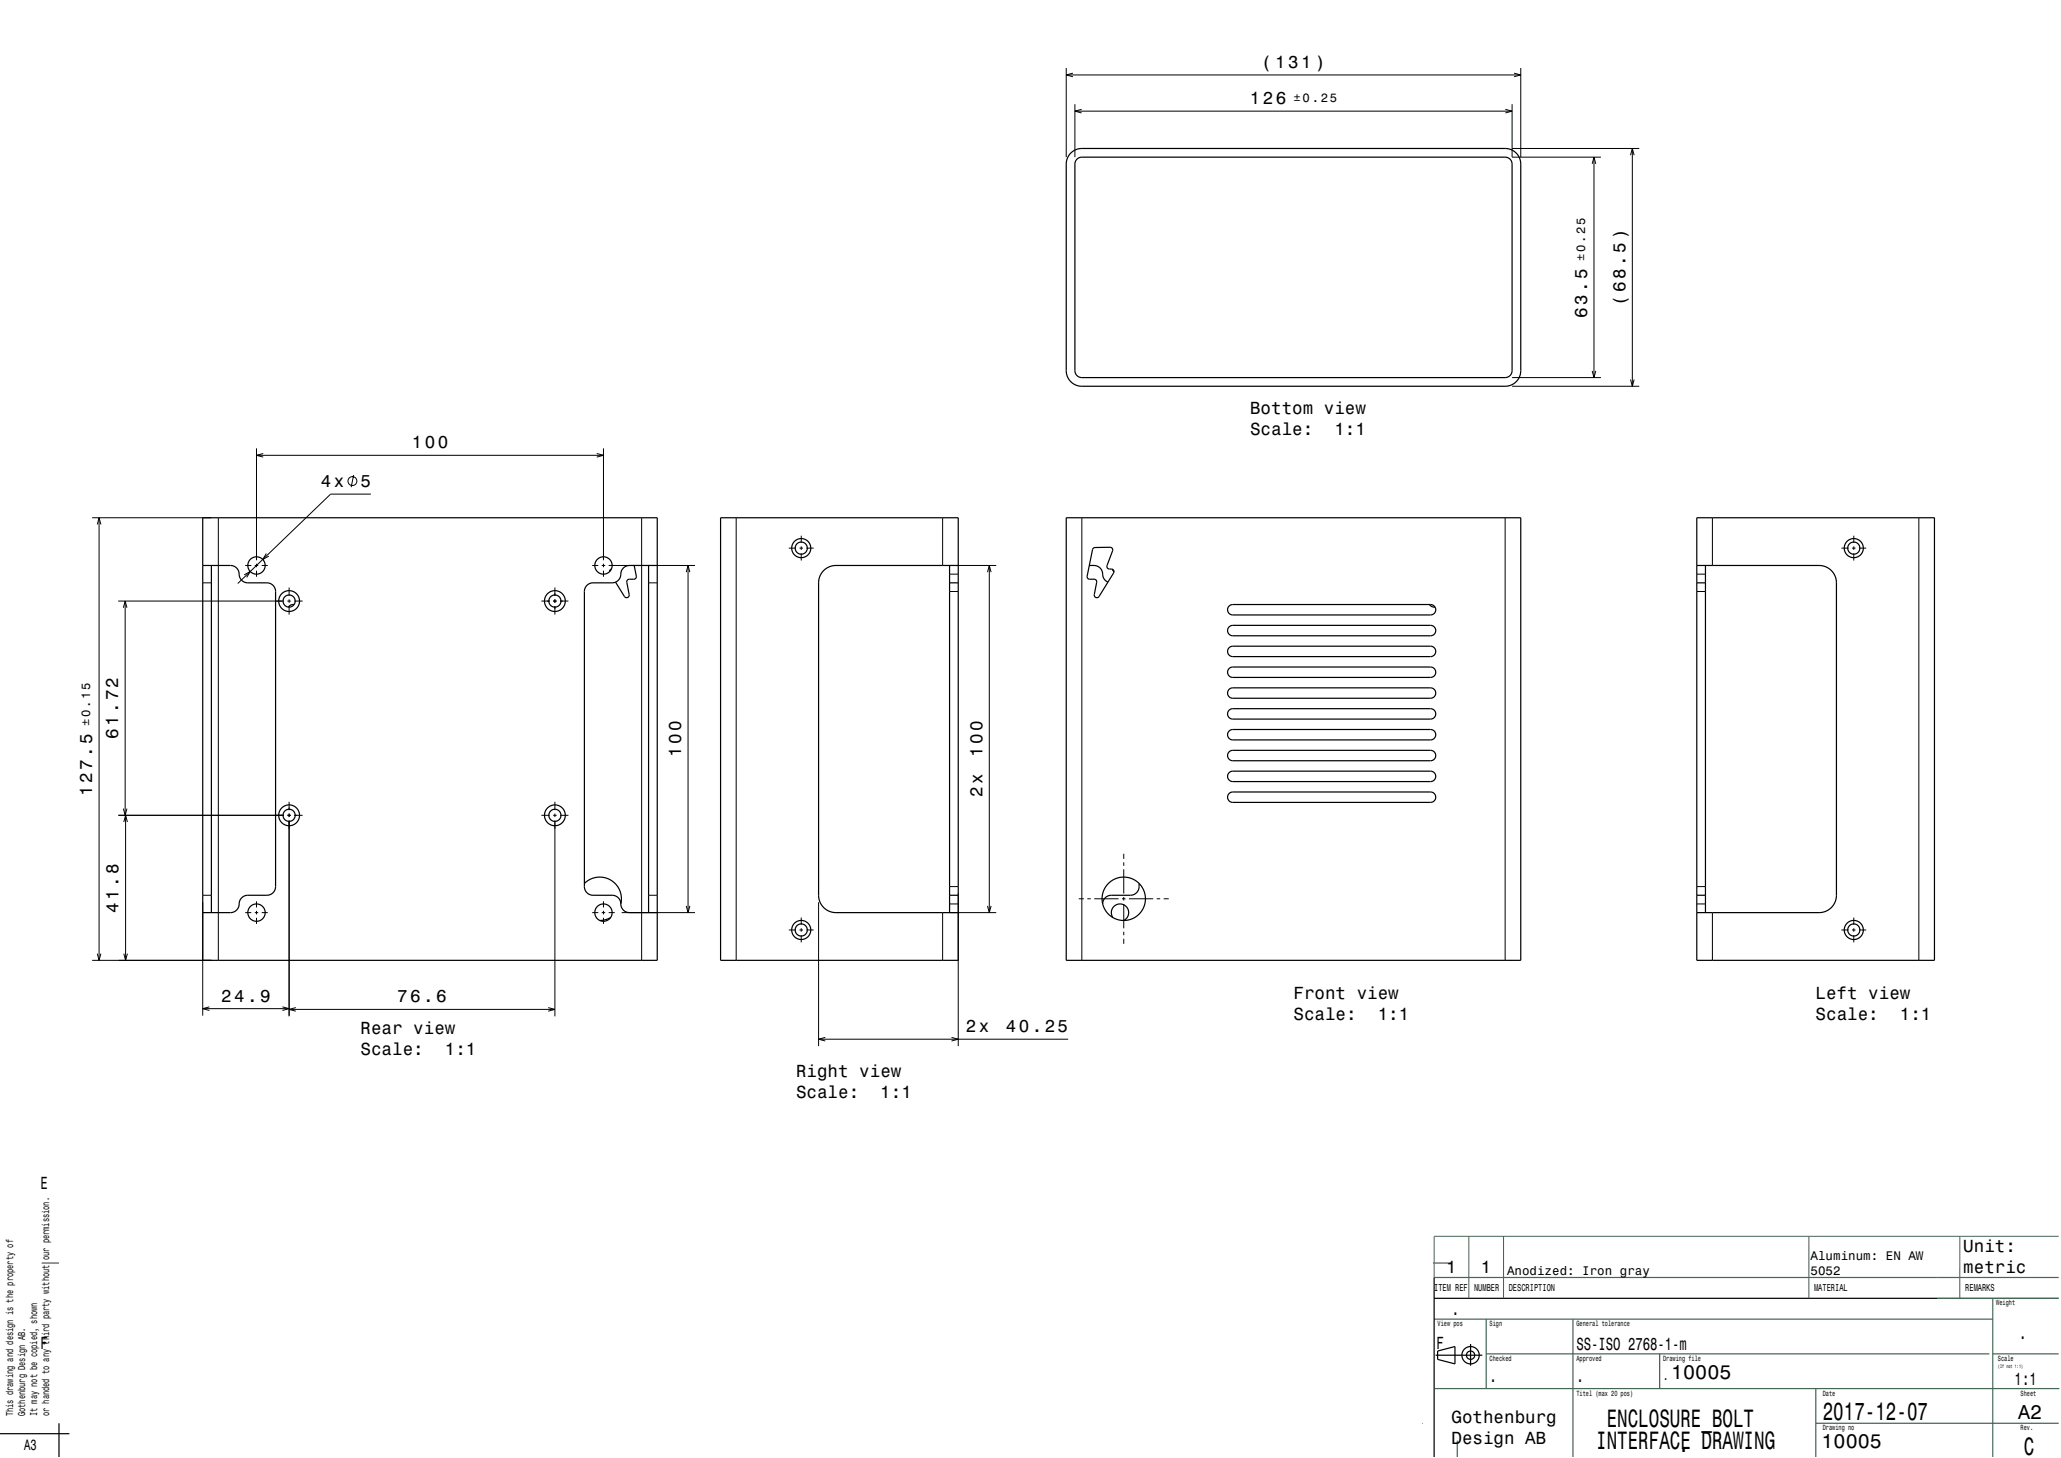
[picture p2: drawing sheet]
<svg xmlns="http://www.w3.org/2000/svg" width="594mm" height="420mm" viewBox="0 0 594 420" stroke-linecap="round" stroke-linejoin="round" font-family="sans-serif">
<g fill="none" stroke="#000" stroke-width=".29">
<path d="M307.3 19.6v25.7M438.3 19.6v25.7M307.3 21.6h131M309.2 21.1l-1.9 .5 1.9 .5M309.8 30v15.3M309.8 32h126M311.7 31.5l-1.9 .5 1.9 .5M433.9 31.5l1.9 .5-1.9 .5M435.8 30v15.3h25.6M436.4 21.1l1.9 .5-1.9 .5M435.8 42.8h36.7M458.9 47.2l.5-1.9 .5 1.9"/>
<path d="M459.4 45.3v63.5M469.9 44.7l.6-1.9 .5 1.9M470.5 42.8v68.5M435.8 111.3h36.7M435.8 108.8h25.6M458.9 106.8l.5 2 .5-2M469.9 109.3l.6 2 .5-2M73.9 129.2v32.2M73.9 131.2h100M75.9 130.6l-2 .6 2 .5M101.9 136.8l-.7 3.5M172 130.6l1.9 .6-1.9 .5"/>
<path d="M173.9 129.2v32.2M26.6 149.1h34.3M28 151.1l.6-2 .5 2M28.6 149.1v127.5M62.9 149.1v127.5M76.8 159.4l-1.1 1.8 1.8-1M106.9 142.3h-11.6l-26.8 25.8M184.9 149.1v127.5M212.2 149.1v127.5M227.4 157.9h2M230.4 157.9h1M230.9 154.3v2.1"/>
<path d="M230.9 157.4v1M230.9 159.4v2.1M232.4 157.9h2.1M271.7 149.1v13.8M311.8 149.1v127.5M433.8 149.1v127.5M493.5 149.1v13.8M530.7 157.9h2.1M533.8 157.9h1M534.3 154.3v2.1M534.3 157.4v1M534.3 159.4v2.1"/>
<path d="M535.8 157.9h2.1M553 149.1v127.5M34.1 173.1h47.7M35.6 175.1l.5-2 .5 2M36.1 173.1v61.8M58.4 167.9h2.5M70.4 165.6l1.7-1-1 1.7M70.7 162.9h1.7M73.4 162.9h1M73.9 162.4v1M73.9 164.4v1.7M75.4 162.9h1.8"/>
<path d="M82.8 173.1h1M83.3 169.2v2.4M83.3 172.6v1M83.3 174.6v2.4M84.8 173.1h2.4M156 173.1h2.4M159.4 173.1h1M159.9 169.2v2.4M159.9 172.6v1M159.9 174.6v2.4M161.4 173.1h2.4M170.7 162.9h1.7"/>
<path d="M173.4 162.9h1M173.9 162.4v1M173.9 164.4v1.7M175.4 162.9h24.9M186.9 167.9h2.5M197.8 164.8l.5-1.9 .5 1.9M198.3 162.9v100M273.7 162.9h13.4M273.7 170.4h2.5M273.7 165.4h2.5M284.6 164.8l.5-1.9 .5 1.9M285.1 162.9v100"/>
<path d="M489 170.4h2.5M489 165.4h2.5M34.1 234.9h47.7M35.6 232.9l.5 2 .5-2M35.7 236.8l.5-1.9 .5 1.9M36.2 234.9v41.7M82.8 234.9h1M83.3 231v2.4M83.3 234.4v1M83.3 236.4v56.4M84.8 234.9h2.4M156 234.9h2.4"/>
<path d="M159.4 234.9h1M159.9 231v2.4M159.9 234.4v1M159.9 236.4v56.4M161.4 234.9h2.4M58.4 259.9v32.7M58.4 257.9h2.5M73.9 259.6v1.8M173.9 259.6v1.8M186.9 257.9h2.5M235.9 259.9v41.5M273.7 255.4h2.5"/>
<path d="M276.2 257.4v44M310.9 258.9h1.5M313.4 258.9h1M315.4 258.9h7M323.4 258.9h1M323.9 245.9v1.5M323.9 248.4v1M323.9 250.4v7M323.9 258.4v1M325.4 258.9h7M333.4 258.9h1M335.4 258.9h1.4"/>
<path d="M489 255.4h2.5M26.6 276.6h34.3M28 274.7l.6 1.9 .5-1.9M35.7 274.7l.5 1.9 .5-1.9M70.7 262.9h1.7M73.4 262.9h1M73.9 262.4v1M73.9 264.4v1.7M75.4 262.9h1.8M170.7 262.9h1.7M173.4 262.9h1M173.9 262.4v1"/>
<path d="M173.9 264.4v1.7M175.4 262.9h1.8M179.2 262.9h21.1M197.8 261l.5 1.9 .5-1.9M227.4 267.9h2M230.4 267.9h1M230.9 264.3v2.1M230.9 267.4v1M230.9 269.4v2.1M232.4 267.9h2.1M271.7 262.9v13.7M273.7 262.9h13.4"/>
<path d="M273.7 260.4h2.5M284.6 261l.5 1.9 .5-1.9M323.9 260.4v7M323.9 268.4v1M323.9 270.4v1.5M489 260.4h2.5M493.5 262.9v13.7M530.7 267.9h2.1M533.8 267.9h1M534.3 264.3v2.1M534.3 267.4v1M534.3 269.4v2.1"/>
<path d="M535.8 267.9h2.1M58.4 290.6h24.9M60.4 290l-2 .6 2 .5M81.4 290l1.9 .6-1.9 .5M83.3 290.8h76.6M85.3 290.3l-2 .5 2 .5M158 290.3l1.9 .5-1.9 .5M235.9 299.4h72M237.9 298.8l-2 .6 2 .5M274.2 298.8l2 .6-2 .5"/>
<circle cx="101.6" cy="138.6" r="1.28"/>
</g>
<g fill="none" stroke="#000" stroke-width=".35">
<path d="M308.6 44.1l1.5-1 1.7-.3h122a4.5 4.5 0 0 1 4.5 4.5v59.5a4.5 4.5 0 0 1-4.5 4.5h-122a4.5 4.5 0 0 1-4.5-4.5v-59.6l.4-1.7zM310.4 45.8l1.4-.5h122a2 2 0 0 1 2 2v59.5a2 2 0 0 1-2 2h-122a2 2 0 0 1-2-2v-59.5l.2-.9zM58.4 149.1h131v127.5h-131zM207.7 149.1h68.5v127.5h-68.5zM230.1 159.4h.1M307.3 149.1h131v127.5h-131zM315.1 157.9l4.8-.2 .7 .3 .1 .7-1.7 4.5 .2 .4 .3 .3a1.02 1.02 0 0 1 1.5 .9l-4.2 7a.75 .75 0 0 1-1 .3 .75 .75 0 0 1-.4-.8l.6-4-.6-.5h-1.7l-.4-.6 1.6-7.9zM489 149.1h68.5v127.5h-68.5zM58.4 162.9h8a2.78 2.78 0 0 1 2.6 3.2l.7 1.1 1.1 .6 6.1 .1a2.49 2.49 0 0 1 2.5 2.5v85a2.5 2.5 0 0 1-2.5 2.5h-5.5a2.74 2.74 0 0 0-2.6 3.2l-.6 1-1.3 .7-8.5 .1M60.9 162.9v100M84.8 174.1a1.59 1.59 0 0 0-1.7 .8M176.2 163.9l-.4 .3-.1 .5"/>
<path d="M182.8 162.9l.6 3.1-.1 .5-.4 .3-1.7 .1-.5 .5 .6 3.9a.75 .75 0 0 1-.4 .8 .75 .75 0 0 1-.9-.3l-2.6-4.1M186.9 162.9v100M189.4 162.9h-8a2.74 2.74 0 0 0-2.6 3.2l-.8 1.2-1.1 .5-6 .1a2.49 2.49 0 0 0-2.5 2.5v85a2.5 2.5 0 0 0 2.5 2.5h5.5a2.5 2.5 0 0 1 2.5 2.5M273.7 162.9v100M273.7 167.9h2.5M276.2 162.9h-35.3a5 5 0 0 0-5 5v90a5 5 0 0 0 5 5h35.3M313.9 162.9h1.4a2.78 2.78 0 0 1 2.6 3.2l.5 .9 .9 .7M320.5 163.9l.6 .8M354.2 174.6l1.1-.5h57a1.5 1.5 0 0 1 1.5 1.5 1.5 1.5 0 0 1-1.5 1.5h-57a1.5 1.5 0 0 1-1.4-.8 1.5 1.5 0 0 1 .3-1.7zM412 174.1a1.76 1.76 0 0 0 1.6 .8M489 162.9h35.3a5 5 0 0 1 5 5v90a5 5 0 0 1-5 5h-35.3M489 167.9h2.5"/>
<path d="M491.5 162.9v100M354.2 198.6l1.1-.5h57a1.5 1.5 0 0 1 1.5 1.5 1.5 1.5 0 0 1-1.5 1.5h-57a1.5 1.5 0 0 1-1.4-.8 1.5 1.5 0 0 1 .3-1.7zM354.2 192.6l1.1-.5h57a1.5 1.5 0 0 1 1.5 1.5 1.5 1.5 0 0 1-1.5 1.5h-57a1.5 1.5 0 0 1-1.4-.8 1.5 1.5 0 0 1 .3-1.7zM354.2 186.6l1.1-.5h57a1.5 1.5 0 0 1 1.5 1.5 1.5 1.5 0 0 1-1.5 1.5h-57a1.5 1.5 0 0 1-1.4-.8 1.5 1.5 0 0 1 .3-1.7zM354.2 180.6l1.1-.5h57a1.5 1.5 0 0 1 1.5 1.5 1.5 1.5 0 0 1-1.5 1.5h-57a1.5 1.5 0 0 1-1.4-.8 1.5 1.5 0 0 1 .3-1.7zM354.2 216.6l1.1-.5h57a1.5 1.5 0 0 1 1.5 1.5 1.5 1.5 0 0 1-1.5 1.5h-57a1.5 1.5 0 0 1-1.4-.8 1.5 1.5 0 0 1 .3-1.7zM354.2 210.6l1.1-.5h57a1.5 1.5 0 0 1 1.5 1.5 1.5 1.5 0 0 1-1.5 1.5h-57a1.5 1.5 0 0 1-1.4-.8 1.5 1.5 0 0 1 .3-1.7zM354.2 204.6l1.1-.5h57a1.5 1.5 0 0 1 1.5 1.5 1.5 1.5 0 0 1-1.5 1.5h-57a1.5 1.5 0 0 1-1.4-.8 1.5 1.5 0 0 1 .3-1.7zM354.2 228.6l1.1-.5h57a1.5 1.5 0 0 1 1.5 1.5 1.5 1.5 0 0 1-1.5 1.5h-57a1.5 1.5 0 0 1-1.4-.8 1.5 1.5 0 0 1 .3-1.7zM354.2 222.6l1.1-.5h57a1.5 1.5 0 0 1 1.5 1.5 1.5 1.5 0 0 1-1.5 1.5h-57a1.5 1.5 0 0 1-1.4-.8 1.5 1.5 0 0 1 .3-1.7zM168.4 254.5a6.2 6.2 0 0 1 7.5-1 6.2 6.2 0 0 1 3 6.9M273.7 257.9h2.5"/>
<path d="M328.3 254.5v.9a2.5 2.5 0 0 1-2.5 2.5h-5.5a2.5 2.5 0 0 0-2.5 2.5M489 257.9h2.5M176 264.3l-1.6 .7-1.5 .2M178.9 260.4a2.5 2.5 0 0 0 2.5 2.5h8M230.1 269.4h.1M320.7 264.3a2.5 2.5 0 0 1 .8-3.5 2.5 2.5 0 0 1 3.5 .9 2.5 2.5 0 0 1-1.1 3.5M413.3 368v52M413.3 374h145M413.7 390.4h13.5M414.3 389.2l5-1.3v5l-5-1.3zM423.8 387.2v6.2M0 413h20"/>
<path d="M17 410v10"/>
<circle cx="230.9" cy="157.9" r="1.75"/>
<circle cx="230.9" cy="157.9" r="2.75"/>
<circle cx="534.3" cy="157.9" r="1.75"/>
<circle cx="534.3" cy="157.9" r="2.75"/>
<circle cx="73.9" cy="162.9" r="2.5"/>
<circle cx="83.3" cy="173.1" r="1.75"/>
<circle cx="83.3" cy="173.1" r="3"/>
<circle cx="159.9" cy="173.1" r="1.75"/>
<circle cx="159.9" cy="173.1" r="3"/>
<circle cx="173.9" cy="162.9" r="2.5"/>
<circle cx="83.3" cy="234.9" r="3"/>
<circle cx="83.3" cy="234.9" r="1.75"/>
<circle cx="159.9" cy="234.9" r="1.75"/>
<circle cx="159.9" cy="234.9" r="3"/>
<circle cx="323.9" cy="258.9" r="6.3"/>
<circle cx="73.9" cy="262.9" r="2.5"/>
<circle cx="173.9" cy="262.9" r="2.5"/>
<circle cx="230.9" cy="267.9" r="1.75"/>
<circle cx="230.9" cy="267.9" r="2.75"/>
<circle cx="534.3" cy="267.9" r="1.75"/>
<circle cx="534.3" cy="267.9" r="2.75"/>
<circle cx="423.8" cy="390.4" r="2.5"/>
<circle cx="423.8" cy="390.4" r="1.2"/>
</g>
<g fill="none" stroke="#436655" stroke-width=".35">
<path d="M12 363.8h5M413 363.8h5M413.3 368h180M558.3 374h35M574.3 374v46M413.3 380h161M428.3 380v20M428.3 390h145M453.3 380v40M478.3 390v10M574.3 390h19M413.5 400h180"/>
<path d="M420 415v5h-5M523.3 400v20M523.3 410h70"/>
</g>
<path d="M423.3 356.1v17.9M433.3 356.1v17.9M521.3 356.2v17.8M564.8 356.2v17.8M593.3 356.1h-180v11.9" fill="none" stroke="#436655" stroke-width=".29"/>
<g fill="#000">
<path d="M409.9 409.9l.2 .2z" fill-rule="evenodd"/>
<path d="M419.8 419.8h.4v.2h-.4z" fill-rule="evenodd"/>
<path d="M593.2 419.9l.2 .1z" fill-rule="evenodd"/>
</g>
<path d="M0 0h594v420h-594" fill="none" stroke="#fff" stroke-width=".35"/>
<path d="M0 0h594v420h-594" fill="none" stroke="#fff" stroke-width=".29"/>
<g font-size="7.2">
<text x="463.1" y="411">ENCLOSURE_BOLT</text>
<text x="525.3" y="409">2017-12-07</text>
<text x="460" y="417.5">INTERFACE DRAWING</text>
<text x="483.7" y="418.2">.</text>
<text x="583.3" y="419">C</text>
</g>
<g font-size="5.8">
<text x="481.7" y="397.2">10005</text>
<text x="581.7" y="408.9">A2</text>
<text x="525" y="417.2">10005</text>
</g>
<g font-size="5">
<text x="363.5" y="19.6">( 131 )</text>
<text x="360.2" y="30">126</text>
<text x="468.5" y="88.2" transform="rotate(-90 468.5 88.2)">( 68.5 )</text>
<text x="457.4" y="91.5" transform="rotate(-90 457.4 91.5)">63.5</text>
<text x="360.3" y="119.4">Bottom view</text>
<text x="360.3" y="125.4">Scale:</text>
<text x="384.6" y="125.4">1:1</text>
<text x="118.7" y="129.2">100</text>
<text x="92.5" y="140.3">4x</text>
<text x="103.9" y="140.3">5</text>
<text x="34.1" y="213" transform="rotate(-90 34.1 213)">61.72</text>
<text x="196.3" y="218.2" transform="rotate(-90 196.3 218.2)">100</text>
<text x="283.1" y="218.2" transform="rotate(-90 283.1 218.2)">100</text>
<text x="26.6" y="229.2" transform="rotate(-90 26.6 229.2)">127.5</text>
<text x="283.1" y="229.7" transform="rotate(-90 283.1 229.7)">2x</text>
<text x="34.2" y="262.9" transform="rotate(-90 34.2 262.9)">41.8</text>
<text x="372.8" y="287.8">Front view</text>
<text x="523.3" y="287.8">Left view</text>
<text x="63.8" y="288.6">24.9</text>
<text x="114.5" y="288.8">76.6</text>
<text x="372.8" y="293.8">Scale:</text>
<text x="397.1" y="293.8">1:1</text>
<text x="523.3" y="293.8">Scale:</text>
<text x="547.6" y="293.8">1:1</text>
<text x="103.9" y="297.8">Rear view</text>
<text x="278.4" y="297.4">2x</text>
<text x="289.9" y="297.4">40.25</text>
<text x="103.9" y="303.8">Scale:</text>
<text x="128.2" y="303.8">1:1</text>
<text x="229.4" y="310.3">Right view</text>
<text x="229.4" y="316.3">Scale:</text>
<text x="253.7" y="316.3">1:1</text>
<text x="11.7" y="342.6">E</text>
<text x="565.8" y="360.8">Unit:</text>
<text x="416.8" y="366.8">1</text>
<text x="426.8" y="366.8">1</text>
<text x="565.8" y="366.8">metric</text>
<text x="418.4" y="378.8">.</text>
<text x="11.7" y="388.7">F</text>
<text x="414" y="388.7">F</text>
<text x="454.3" y="389">SS-ISO 2768-1-m</text>
<text x="582" y="385.8">.</text>
<text x="429.3" y="398">.</text>
<text x="454.3" y="398">.</text>
<text x="580.6" y="399">1:1</text>
<text x="418.3" y="409.9">Gothenburg</text>
<text x="418.3" y="415.9">Design AB</text>
</g>
<text font-size="4.3" x="7" y="417.7">A3</text>
<g font-size="3.6">
<text x="521.8" y="362.8">Aluminum: EN AW</text>
<text x="434.3" y="367.2">Anodized: Iron gray</text>
<text x="521.8" y="367.2">5052</text>
<text x="479.3" y="397.5">.</text>
</g>
<g font-size="3.5">
<text x="372.8" y="29.5">±0.25</text>
<text x="456.9" y="75.1" transform="rotate(-90 456.9 75.1)">±0.25</text>
<text x="26" y="209.1" transform="rotate(-90 26 209.1)">±0.15</text>
</g>
<g font-size="2.9">
<text x="413.3" y="372">ITEM REF</text>
<text x="424.8" y="372">NUMBER</text>
<text x="434.8" y="372">DESCRIPTION</text>
<text x="522.8" y="372">MATERIAL</text>
<text x="566.4" y="372">REMARKS</text>
<text x="3.8" y="408" transform="rotate(-90 3.8 408)">This drawing and design is the property of</text>
<text x="7.2" y="408" transform="rotate(-90 7.2 408)">Gothenburg Design AB.</text>
<text x="10.7" y="408" transform="rotate(-90 10.7 408)">It may not be copied, shown</text>
<text x="14.1" y="408" transform="rotate(-90 14.1 408)">or handed to any third party without our permission.</text>
</g>
<g font-size="2.2">
<text x="575.3" y="376">Weight</text>
<text x="414.3" y="382">View pos</text>
<text x="429.3" y="382">Sign</text>
<text x="454.3" y="382">General tolerance</text>
<text x="429.3" y="392">Checked</text>
<text x="454.3" y="392">Approved</text>
<text x="479.3" y="392">Drawing file</text>
<text x="575.8" y="392.2">Scale</text>
<text x="454.3" y="402">Titel (max 20 pos)</text>
<text x="525.3" y="402">Date</text>
<text x="582.3" y="402">Sheet</text>
<text x="525.3" y="412">Drawing no</text>
<text x="582.3" y="412">Rev.</text>
</g>
<text font-size="1.4" x="575.8" y="394">(If not 1:1)</text>
</svg>
